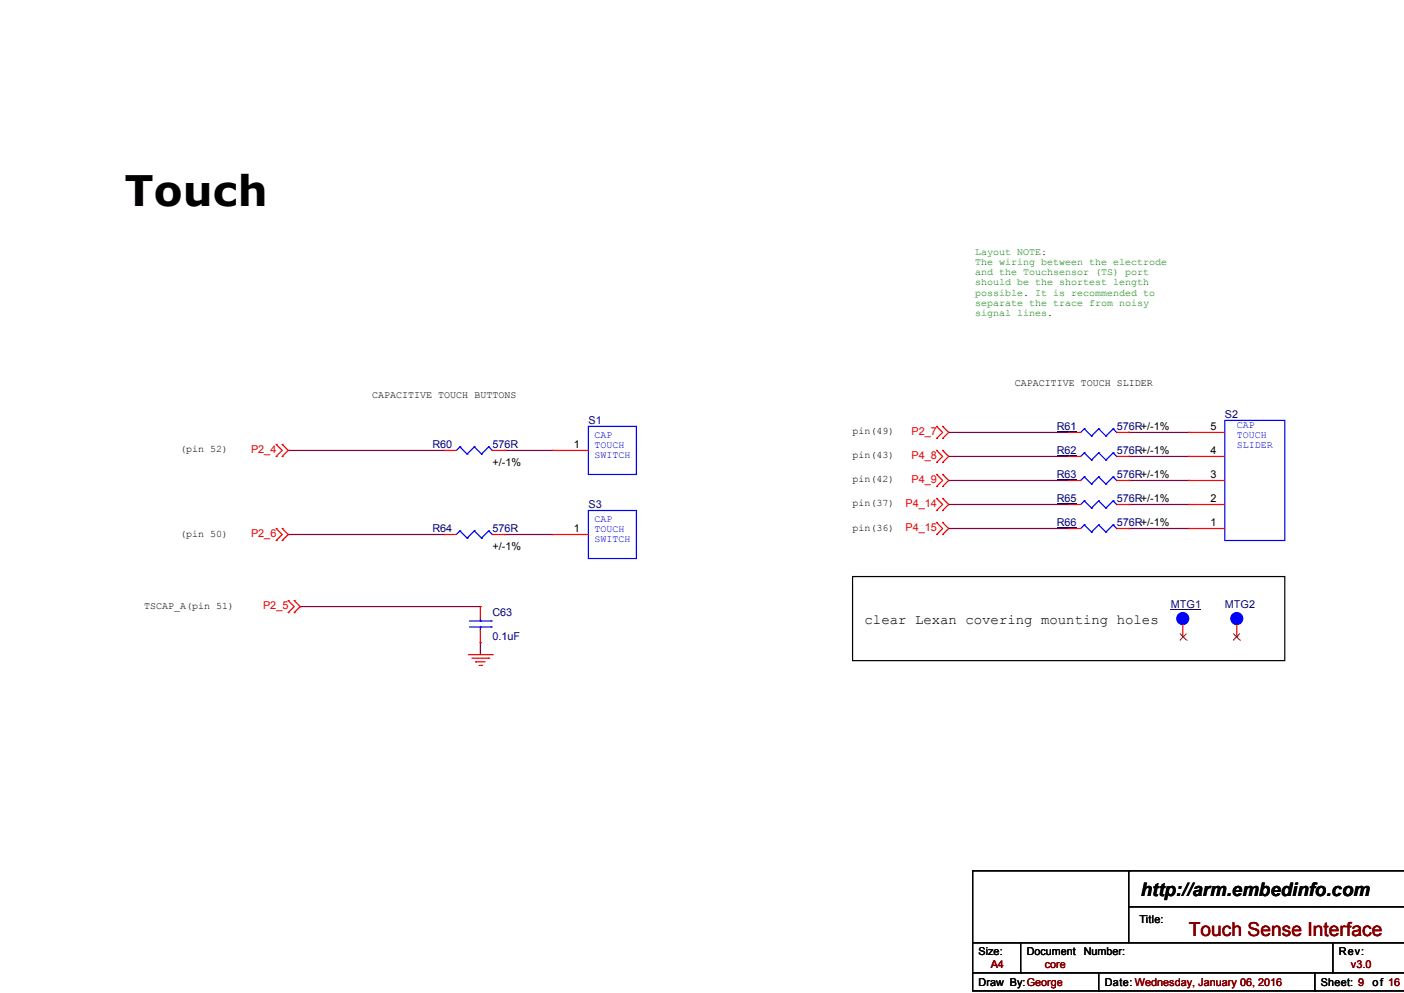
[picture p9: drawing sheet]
<svg xmlns="http://www.w3.org/2000/svg" width="297mm" height="210mm" viewBox="0 0 297 210" stroke-linecap="round" stroke-linejoin="round" font-family="sans-serif">
<g fill="none" stroke="#000" stroke-width=".25">
<path d="M180.4 121.9h91.4v17.8h-91.4zM205.8 199.4h91.2M215.9 199.4v6.4M238.8 184.2h.1M238.8 184.2v15.2M238.8 191.8h58.2M282 199.4v6.4M297 184.2h-91.2v25.4h91.2M205.8 205.8h.1M205.8 205.8h91.2M215.9 205.8h.1M232.4 209.6h.1"/>
<path d="M232.4 205.8v3.8M278.1 209.6h.1M278.1 205.8v3.8M282 205.8h.1"/>
</g>
<g fill="none" stroke="#800040" stroke-width=".25">
<path d="M61 95.3h.1M61 95.3h33M106.7 95.3h.1M106.7 95.3h10.2M200.7 91.5h.1M200.7 96.5h.1M200.7 91.5h25.4M200.7 96.5h25.4M238.8 91.5h.1M238.8 96.5h.1M238.8 91.5h12.7M238.8 96.5h12.7"/>
<path d="M61 113h.1M61 113h33M106.7 113h.1M106.7 113h10.2M200.7 101.6h.1M200.7 106.7h.1M200.7 111.8h.1M200.7 101.6h25.4M200.7 106.7h25.4M200.7 111.8h25.4M238.8 101.6h.1M238.8 106.7h.1"/>
<path d="M238.8 111.8h.1M238.8 101.6h12.7M238.8 106.7h12.7M238.8 111.8h12.7M63.5 128.3h.1M63.5 128.3h38.1M101.6 135.9h.1M101.6 135.9v2.5"/>
</g>
<g fill="none" stroke="#f00" stroke-width=".25">
<path d="M58.4 94h.1M58.4 96.5h.1M58.4 94l1.3 1.3-1.3 1.2M59.7 96.5h.1M59.7 94h.1M59.7 94l1.3 1.3-1.3 1.2M94 95.3h.1M94 95.3h2.5M104.2 95.3h2.5M106.7 95.3h.1M116.9 95.3h.1M116.9 95.3h7.6"/>
<path d="M198.1 90.2h.1M198.1 92.7h.1M198.1 95.3h.1M198.1 97.8h.1M198.1 90.2l1.3 1.3-1.3 1.2M198.1 95.3l1.3 1.2-1.3 1.3M199.4 92.7h.1M199.4 90.2h.1M199.4 97.8h.1M199.4 95.3h.1M199.4 90.2l1.3 1.3-1.3 1.2M199.4 95.3l1.3 1.2-1.3 1.3"/>
<path d="M226.1 96.5h.1M226.1 91.5h.1M226.1 96.5h2.5M226.1 91.5h2.5M236.2 96.5h2.6M236.2 91.5h2.6M238.8 96.5h.1M238.8 91.5h.1M251.5 91.5h.1M251.5 96.5h.1M251.5 96.5h7.6M251.5 91.5h7.6"/>
<path d="M58.4 111.8h.1M58.4 114.3h.1M58.4 111.8l1.3 1.2-1.3 1.3M59.7 114.3h.1M59.7 111.8h.1M59.7 111.8l1.3 1.2-1.3 1.3M94 113h.1M94 113h2.5M104.2 113h2.5M106.7 113h.1M116.9 113h.1M116.9 113h7.6"/>
<path d="M198.1 100.3h.1M198.1 102.9h.1M198.1 105.4h.1M198.1 108h.1M198.1 110.5h.1M198.1 113h.1M198.1 100.3l1.3 1.3-1.3 1.3M198.1 105.4l1.3 1.3-1.3 1.3M198.1 110.5l1.3 1.3-1.3 1.2M199.4 102.9h.1M199.4 100.3h.1M199.4 108h.1"/>
<path d="M199.4 105.4h.1M199.4 113h.1M199.4 110.5h.1M199.4 100.3l1.3 1.3-1.3 1.3M199.4 105.4l1.3 1.3-1.3 1.3M199.4 110.5l1.3 1.3-1.3 1.2M226.1 106.7h.1M226.1 101.6h.1M226.1 111.8h.1M226.1 106.7h2.5M226.1 101.6h2.5M226.1 111.8h2.5"/>
<path d="M236.2 106.7h2.6M236.2 101.6h2.6M236.2 111.8h2.6M238.8 106.7h.1M238.8 101.6h.1M238.8 111.8h.1M251.5 101.6h.1M251.5 106.7h.1M251.5 111.8h.1M251.5 106.7h7.6M251.5 101.6h7.6M251.5 111.8h7.6"/>
<path d="M61 127h.1M61 129.6h.1M61 127l1.2 1.3-1.2 1.3M62.2 129.6h.1M62.2 127h.1M62.2 127l1.3 1.3-1.3 1.3M99.1 138.4h5.1M99.8 139.2h3.6M100.6 140h.1M100.6 140h2M101.6 128.3h.1M101.6 135.9h.1"/>
<path d="M101.6 128.3v2.5M101.6 133.4v2.5M103.4 139.2h.1M104.2 138.4h.1M250.2 134.6h.1M250.2 132.1v2.5M261.6 134.6h.1M261.6 132.1v2.5M101.4 140.7h.5M101.9 140.7h.1"/>
</g>
<g fill="none" stroke="#00f" stroke-width=".25">
<path d="M97.3 94.5h.1M97.3 94.5l-.8 .8M97.3 94.5l1.5 1.5M98.8 96h.1M100.3 94.5h.1M100.3 94.5l-1.5 1.5M100.3 94.5l1.6 1.5M101.9 96h.1M103.4 94.5h.1M103.4 94.5l-1.5 1.5M103.4 94.5l.8 .8M104.2 95.3h.1"/>
<path d="M124.5 90.2h10.1v10.1h-10.1zM229.4 95.8h.1M229.4 90.7h.1M229.4 95.8l-.8 .7M229.4 95.8l1.5 1.5M229.4 90.7l-.8 .8M229.4 90.7l1.5 1.5M230.9 97.3h.1M230.9 92.2h.1M232.4 95.8h.1M232.4 90.7h.1M232.4 95.8l-1.5 1.5"/>
<path d="M232.4 95.8l1.5 1.5M232.4 90.7l-1.5 1.5M232.4 90.7l1.5 1.5M233.9 97.3h.1M233.9 92.2h.1M235.5 95.8h.1M235.5 90.7h.1M235.5 95.8l-1.6 1.5M235.5 95.8l.7 .7M235.5 90.7l-1.6 1.5M235.5 90.7l.7 .8M236.2 96.5h.1"/>
<path d="M236.2 91.5h.1M259.1 88.9h12.7v25.4h-12.7zM97.3 112.3h.1M97.3 112.3l-.8 .7M97.3 112.3l1.5 1.5M98.8 113.8h.1M100.3 112.3h.1M100.3 112.3l-1.5 1.5M100.3 112.3l1.6 1.5M101.9 113.8h.1M103.4 112.3h.1M103.4 112.3l-1.5 1.5"/>
<path d="M103.4 112.3l.8 .7M104.2 113h.1M124.5 108h10.1v10.1h-10.1zM229.4 105.9h.1M229.4 100.8h.1M229.4 111h.1M229.4 105.9l-.8 .8M229.4 105.9l1.5 1.6M229.4 100.8l-.8 .8M229.4 100.8l1.5 1.6M229.4 111l-.8 .8M229.4 111l1.5 1.5"/>
<path d="M230.9 107.5h.1M230.9 102.4h.1M230.9 112.5h.1M232.4 105.9h.1M232.4 100.8h.1M232.4 111h.1M232.4 105.9l-1.5 1.6M232.4 105.9l1.5 1.6M232.4 100.8l-1.5 1.6M232.4 100.8l1.5 1.6M232.4 111l-1.5 1.5M232.4 111l1.5 1.5"/>
<path d="M233.9 107.5h.1M233.9 102.4h.1M233.9 112.5h.1M235.5 105.9h.1M235.5 100.8h.1M235.5 111h.1M235.5 105.9l-1.6 1.6M235.5 105.9l.7 .8M235.5 100.8l-1.6 1.6M235.5 100.8l.7 .8M235.5 111l-1.6 1.5M235.5 111l.7 .8"/>
<path d="M236.2 106.7h.1M236.2 101.6h.1M236.2 111.8h.1M99.3 132.6h4.6M99.3 131.3h4.6M101.6 131.3h.1M101.6 132.6h.1M101.6 130.8v.5M101.6 132.6v.8M103.9 132.6h.1M103.9 131.3h.1"/>
</g>
<path d="M223.5 96.4h4.3M223.5 91.3h4.3M223.5 106.5h4.3M223.5 101.5h4.3M223.5 111.6h4.3M247.7 128.9h6.4" fill="none" stroke="#000080" stroke-width=".21"/>
<g fill="#00f" stroke="#00f" stroke-width=".25">
<circle cx="261.6" cy="130.8" r="1.26"/>
<circle cx="250.2" cy="130.8" r="1.26"/>
</g>
<path d="M249.6 135.4h.1M249.6 134l1.4 1.4M251 135.4h.1M251 134l-1.4 1.4M260.9 135.4h.1M260.9 134l1.4 1.4M262.3 135.4h.1M262.3 134l-1.4 1.4" fill="none" stroke="#804000" stroke-width=".21"/>
<text font-size="8.9" x="26.4" y="43.5">Touch</text>
<text font-size="4.1" fill="#800000" x="251.5" y="198">Touch Sense Interface</text>
<text font-size="3.9" x="241.3" y="189.5">http://arm.embedinfo.com</text>
<text font-size="3" x="182.9" y="132">clear Lexan covering mounting holes</text>
<g font-size="2.3" fill="#000080">
<text x="124.5" y="89.7">S1</text>
<text x="259.1" y="88.4">S2</text>
<text x="91.5" y="94.8">R60</text>
<text x="104.2" y="94.8">576R</text>
<text x="223.5" y="91">R61</text>
<text x="236.2" y="91">576R+/-1%</text>
<text x="223.5" y="96">R62</text>
<text x="223.5" y="101.1">R63</text>
<text x="236.2" y="96">576R+/-1%</text>
<text x="236.2" y="101.1">576R+/-1%</text>
<text x="124.5" y="107.5">S3</text>
<text x="223.5" y="106.2">R65</text>
<text x="236.2" y="106.2">576R+/-1%</text>
<text x="91.5" y="112.6">R64</text>
<text x="104.2" y="112.6">576R</text>
<text x="223.5" y="111.3">R66</text>
<text x="236.2" y="111.3">576R+/-1%</text>
<text x="104.2" y="130.3">C63</text>
<text x="247.7" y="128.6">MTG1</text>
<text x="259.1" y="128.6">MTG2</text>
<text x="104.2" y="135.4">0.1uF</text>
</g>
<g font-size="2.3" fill="#f00">
<text x="53.1" y="95.8">P2_4</text>
<text x="192.8" y="92">P2_7</text>
<text x="192.8" y="97.1">P4_8</text>
<text x="191.5" y="107.2">P4_14</text>
<text x="192.8" y="102.1">P4_9</text>
<text x="53.1" y="113.6">P2_6</text>
<text x="191.5" y="112.3">P4_15</text>
<text x="55.6" y="128.8">P2_5</text>
</g>
<g font-size="2.3">
<text x="121.4" y="94.7">1</text>
<text x="256" y="90.9">5</text>
<text x="104.2" y="98.6">+/-1%</text>
<text x="256" y="96">4</text>
<text x="256" y="101.1">3</text>
<text x="256" y="106.2">2</text>
<text x="121.4" y="112.5">1</text>
<text x="256" y="111.3">1</text>
<text x="104.2" y="116.4">+/-1%</text>
<text x="241.1" y="195.1">Title:</text>
<text x="207" y="202">Size:</text>
<text x="217.2" y="202">Document</text>
<text x="229.2" y="202">Number:</text>
<text x="283.2" y="202">Rev:</text>
<text x="207" y="208.6">Draw By:George</text>
<text x="233.7" y="208.6">Date: Wednesday, January 06, 2016</text>
<text x="279.4" y="208.6">Sheet: 9</text>
<text x="290.3" y="208.6">of 16</text>
</g>
<g font-size="2.3" fill="#800000">
<text x="209.6" y="204.8">A4</text>
<text x="221" y="204.8">core</text>
<text x="285.8" y="204.8">v3.0</text>
</g>
<g font-size="2.1" fill="#008000">
<text x="206.3" y="54">Layout NOTE:</text>
<text x="206.3" y="56.1">The wiring between the electrode</text>
<text x="206.3" y="58.3">and the Touchsensor (TS) port</text>
<text x="206.3" y="60.4">should be the shortest length</text>
<text x="206.3" y="62.5">possible. It is recommended to</text>
<text x="206.3" y="64.6">separate the trace from noisy</text>
<text x="206.3" y="66.7">signal lines.</text>
</g>
<g font-size="2.1">
<text x="214.6" y="81.7">CAPACITIVE TOUCH SLIDER</text>
<text x="78.8" y="84.3">CAPACITIVE TOUCH BUTTONS</text>
<text x="38.1" y="95.7">(pin 52)</text>
<text x="180.4" y="91.9">pin(49)</text>
<text x="180.4" y="97">pin(43)</text>
<text x="180.4" y="102">pin(42)</text>
<text x="180.4" y="107.1">pin(37)</text>
<text x="38.1" y="113.5">(pin 50)</text>
<text x="180.4" y="112.2">pin(36)</text>
<text x="30.5" y="128.7">TSCAP_A(pin 51)</text>
</g>
<g font-size="2.1" fill="#00f">
<text x="125.7" y="92.6">CAP</text>
<text x="125.7" y="94.8">TOUCH</text>
<text x="261.6" y="90.6">CAP</text>
<text x="261.6" y="92.7">TOUCH</text>
<text x="261.6" y="94.8">SLIDER</text>
<text x="125.7" y="96.9">SWITCH</text>
<text x="125.7" y="110.4">CAP</text>
<text x="125.7" y="112.5">TOUCH</text>
<text x="125.7" y="114.6">SWITCH</text>
</g>
</svg>
